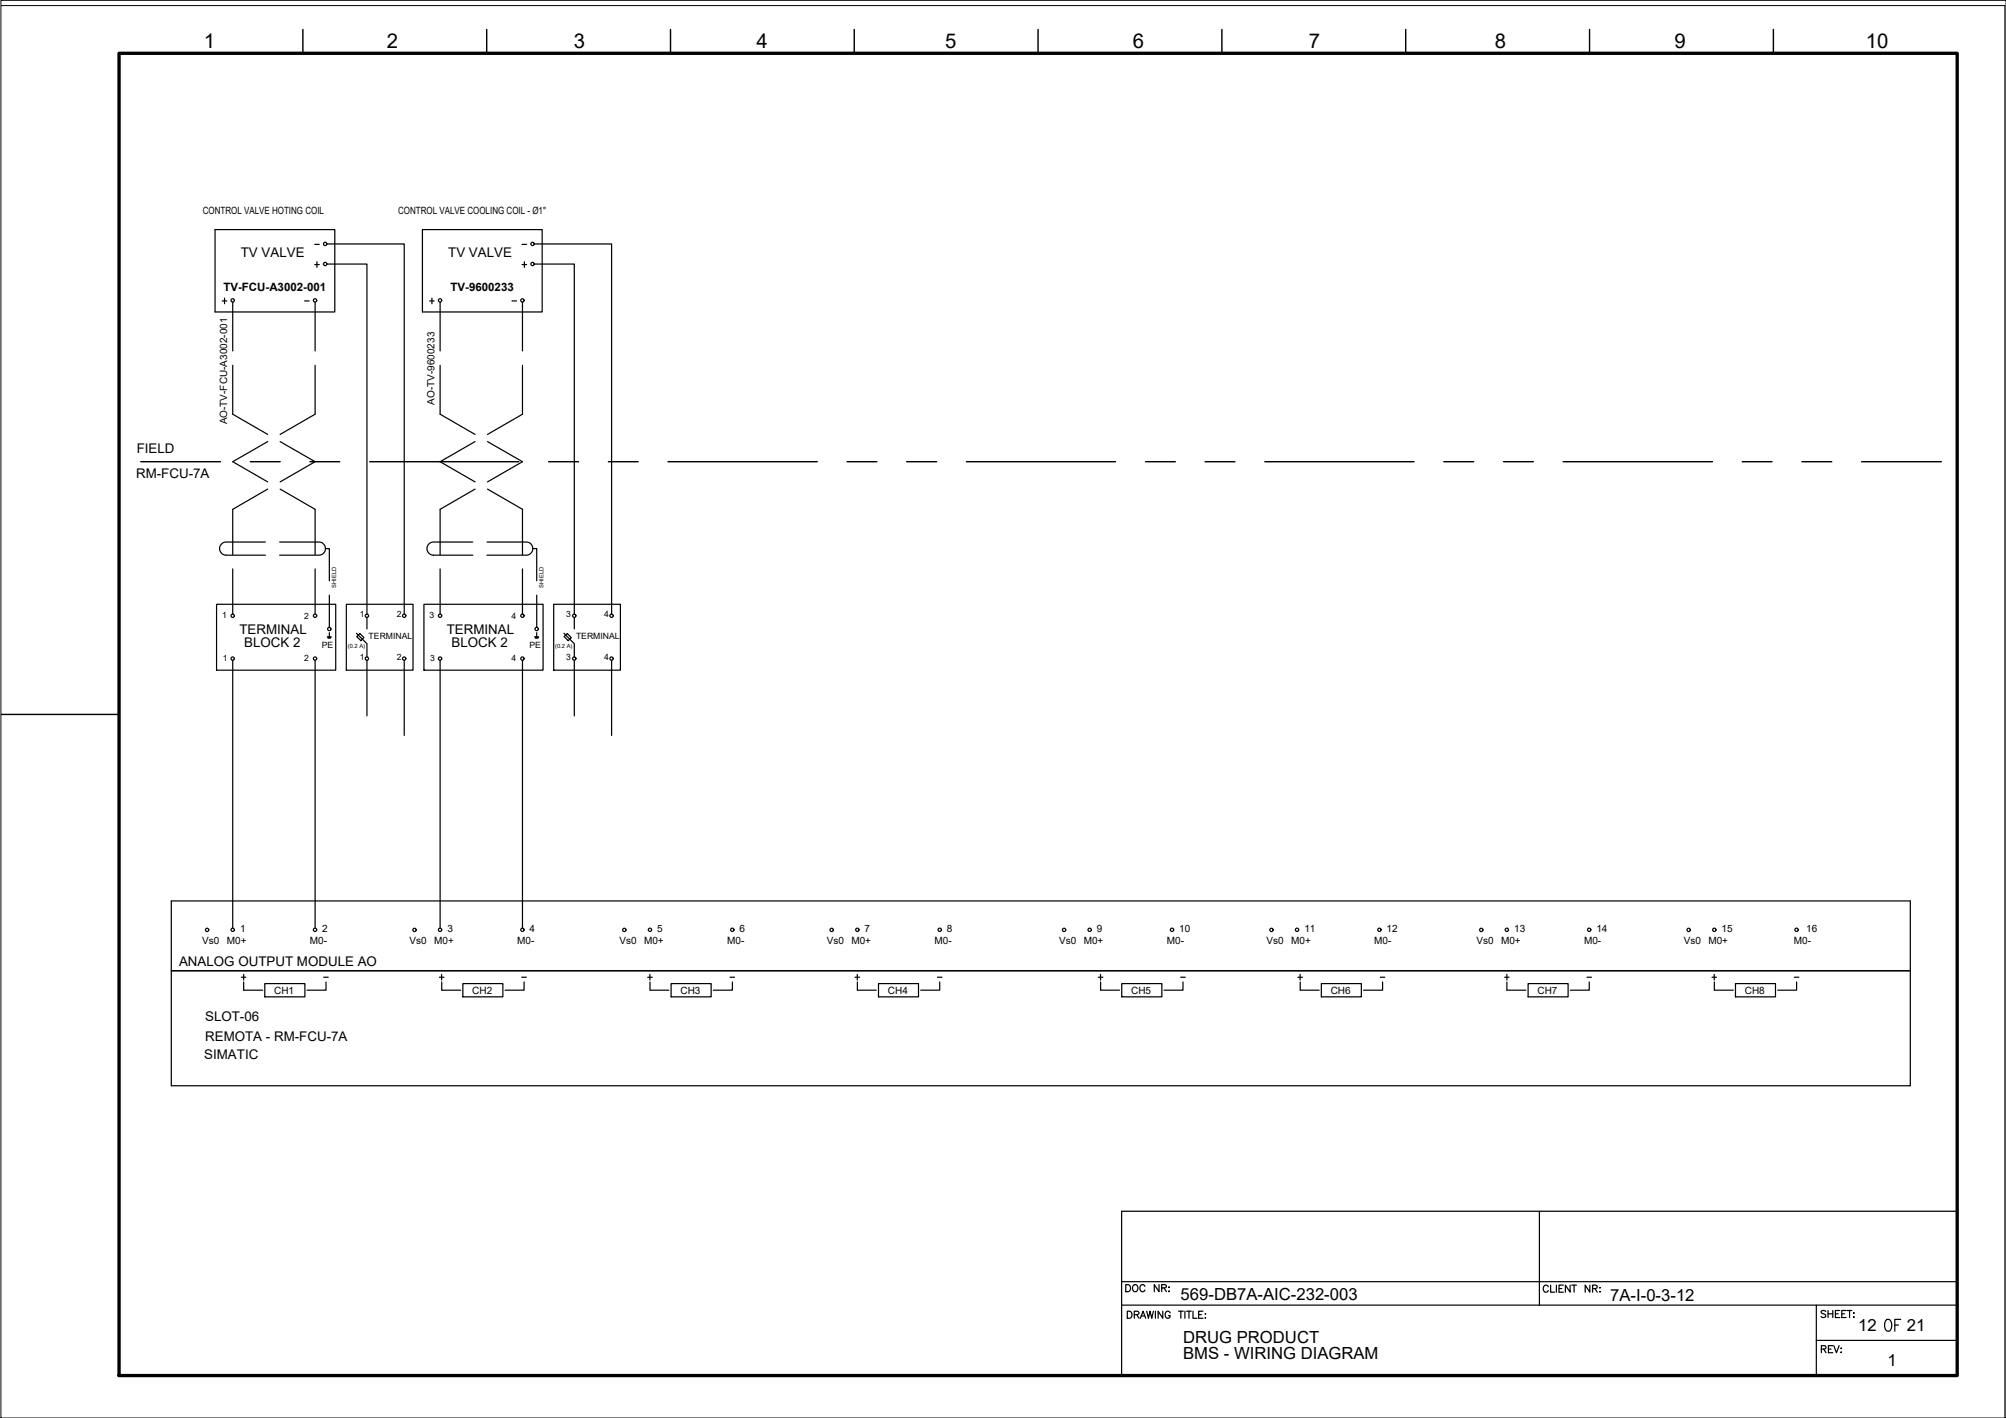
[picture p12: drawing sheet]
<svg xmlns="http://www.w3.org/2000/svg" width="420mm" height="297mm" viewBox="0 0 420 297" stroke-linecap="round" stroke-linejoin="round" font-family="sans-serif">
<!-- layer: G-TTLB-TTLB -->
<path d="M24.9 11.2h385v276.9h-385z" fill="none" stroke="#000" stroke-width=".7"/>
<!-- layer: G-TTLB-OTLN -->
<path d="M.2 1.2h419.7v295.8" fill="none" stroke="#000" stroke-width=".21"/>
<!-- layer: G-TTLB-INDX -->
<path d="M63.4 6.2v5M101.9 6.2v5M140.4 6.2v5M178.9 6.2v5M217.4 6.2v5M255.9 6.2v5M294.4 6.2v5M332.9 6.2v5M371.4 6.2v5M.2 149.7h24.7" fill="none" stroke="#000" stroke-width=".3"/>
<!-- layer: LGSP IA4$0$LG_PLOT -->
<path d="M322.4 253.7v19.7M234.9 268.5h175M234.9 273.4h175M380.4 273.4v14.7M234.9 288.1h175M380.4 280.8h29.5" fill="none" stroke="#000" stroke-width=".25"/>
<!-- layer: LG_PLOT -->
<g fill="none" stroke="#000" stroke-width=".25">
<path d="M409.9 253.7h-175v34.4M236.1 274.7h.5a.8 .8 0 0 1 .5 .7 .8 .8 0 0 1-.5 .7h-.5zM237.6 275.4l.8-.1 .2-.3-.4-.3h-.6v1.4M238.1 275.4l.5 .7M238.8 276.1l.6-1.4 .6 1.4M239.1 275.7h.7M240.2 274.7l.3 1.4 .4-1.4 .3 1.4 .4-1.4M242 274.7v1.4M243.5 274.7v1.4l-.9-1.4v1.4M245.1 275a.53 .53 0 0 0-.6-.3 .53 .53 0 0 0-.4 .5v.4a.52 .52 0 0 0 .5 .6 .52 .52 0 0 0 .5-.6h-.3M246.8 274.7h1M247.3 274.7v1.4"/>
<path d="M248.2 274.7v1.4M248.5 274.7h1M249 274.7v1.4M249.9 274.7v1.4h.8M251.1 275.4h.5M252 274.7h-.9v1.4h.9M252.4 275.2h.1zM252.4 276.1h.1zM324.3 269.6a.54 .54 0 0 0-.6-.4 .54 .54 0 0 0-.5 .6 .61 .61 0 0 0 .2 .8 .61 .61 0 0 0 .8-.1l.1-.2M324.8 269.2v1.5h.8M326 269.2v1.5M326.5 269.9h.6"/>
<path d="M327.4 269.2h-.9v1.5h.9M328.9 269.2v1.5l-1-1.5v1.5M329.2 269.2h1M329.7 269.2v1.5M333 269.2v1.5l-1-1.5v1.5M333.6 269.9l.8-.1 .1-.4-.9-.2v1.5M334.1 269.9l.4 .8M335 269.8h.2zM335.1 270.5v.2zM382.4 274.7l-.4-.2-.6 .2 .2 .4 .7 .3 .1 .4a.64 .64 0 0 1-1 0M382.9 274.5v1.5M382.9 275.2h1"/>
<path d="M383.9 274.5v1.5M384.4 275.2h.6M385.3 274.5h-.9v1.5h.9M385.8 275.2h.5M386.7 274.5h-.9v1.5h.9M386.9 274.5h1M387.4 274.5v1.5M388.2 275.1h.2zM388.2 275.9h.2z"/>
</g>
<!-- layer: I_LIMIT_LINE -->
<g fill="none" stroke="#000" stroke-width=".3">
<path d="M29.5 96.7h16.7M52.4 96.7h6.3M64.9 96.7h6.3M77.4 96.7h31.3M114.9 96.7h6.3M127.4 96.7h6.3M139.9 96.7h31.3M177.4 96.7h6.3M189.9 96.7h6.3M202.4 96.7h31.3M239.9 96.7h6.3M252.4 96.7h6.3"/>
<path d="M264.9 96.7h31.3M302.4 96.7h6.3M314.9 96.7h6.3M327.4 96.7h31.3M364.9 96.7h6.3M377.4 96.7h6.3M389.9 96.7h16.7"/>
</g>
<!-- layer: I_DATA -->
<g fill="none" stroke="#000" stroke-width=".25">
<path d="M45 48.1h25.1v17.2h-25.1zM88.5 48.1h25.1v17.2h-25.1zM90 63h.9M90.5 62.4v1.2M45.4 126.6h24.9v13.8h-24.9zM68.6 133.4h.8M68.6 133.5h.7M68.7 133.7h.5M69 132.5v.9M72.5 126.6h14v13.8h-14zM88.8 126.6h24.9v13.8h-24.9zM112 133.4h.8"/>
<path d="M112.1 133.5h.7M112.1 133.7h.6M112.4 132.5v.9M116 126.6h13.9v13.8h-13.9zM400.1 188.7h-364.2v38.7h364.2M35.9 203.4h364.2M50.5 204.7h1M51 205.7v1.7h4M51 204.1v1.2M55.5 206h8.4v2.8h-8.4zM68.3 205.7v1.7h-4M92.5 207.4h4"/>
<path d="M96.9 206h8.4v2.8h-8.4zM109.8 205.7v1.7h-4M136.1 207.4h4M140.6 206h8.3v2.8h-8.3zM153.4 205.7v1.7h-4M179.6 207.4h3.9M184 206h8.4v2.8h-8.4zM196.8 205.7v1.7h-4M230 204.7h1M230.5 204.1v1.2M230.5 205.7v1.7h4M235 206h8.4v2.8h-8.4z"/>
<path d="M247.8 205.7v1.7h-4M272.3 207.4h4M276.8 206h8.3v2.8h-8.3zM289.6 205.7v1.7h-4M315.2 204.7h.9M315.6 205.7v1.7h4M315.6 204.1v1.2M320.1 206h8.3v2.8h-8.3zM332.9 205.7v1.7h-4M359.1 207.4h3.9M363.5 206h8.4v2.8h-8.4zM376.3 205.7v1.7h-4"/>
<circle cx="92.2" cy="62.9" r=".35"/>
<circle cx="48.7" cy="138" r=".35"/>
<circle cx="48.7" cy="129" r=".35"/>
<circle cx="66" cy="129" r=".35"/>
<circle cx="66" cy="138" r=".35"/>
<circle cx="69" cy="131.8" r=".35"/>
<circle cx="76.8" cy="129" r=".35"/>
<circle cx="76.8" cy="138" r=".35"/>
<circle cx="84.7" cy="129" r=".35"/>
<circle cx="84.7" cy="138" r=".35"/>
<circle cx="92.2" cy="138" r=".35"/>
<circle cx="92.2" cy="129" r=".35"/>
<circle cx="109.4" cy="129" r=".35"/>
<circle cx="109.4" cy="138" r=".35"/>
<circle cx="112.4" cy="131.8" r=".35"/>
<circle cx="120.3" cy="138" r=".35"/>
<circle cx="120.3" cy="129" r=".35"/>
<circle cx="128.1" cy="129" r=".35"/>
<circle cx="128.1" cy="138" r=".35"/>
<circle cx="43.4" cy="194.8" r=".35"/>
<circle cx="48.7" cy="194.8" r=".35"/>
<circle cx="66" cy="194.8" r=".35"/>
<circle cx="86.8" cy="194.8" r=".35"/>
<circle cx="92.2" cy="194.8" r=".35"/>
<circle cx="109.4" cy="194.8" r=".35"/>
<circle cx="130.8" cy="194.8" r=".35"/>
<circle cx="136.1" cy="194.8" r=".35"/>
<circle cx="153.4" cy="194.8" r=".35"/>
<circle cx="174.2" cy="194.8" r=".35"/>
<circle cx="179.6" cy="194.8" r=".35"/>
<circle cx="196.8" cy="194.8" r=".35"/>
<circle cx="222.9" cy="194.8" r=".35"/>
<circle cx="228.2" cy="194.8" r=".35"/>
<circle cx="245.5" cy="194.8" r=".35"/>
<circle cx="266.3" cy="194.8" r=".35"/>
<circle cx="271.7" cy="194.8" r=".35"/>
<circle cx="288.9" cy="194.8" r=".35"/>
<circle cx="310.3" cy="194.8" r=".35"/>
<circle cx="315.6" cy="194.8" r=".35"/>
<circle cx="332.9" cy="194.8" r=".35"/>
<circle cx="353.7" cy="194.8" r=".35"/>
<circle cx="359.1" cy="194.8" r=".35"/>
<circle cx="376.3" cy="194.8" r=".35"/>
</g>
<!-- layer: 0 -->
<path d="M68.5 55.3h8.4v73.4M68.5 51.1h16.2v77.6M111.9 55.3h8.4v73.4M111.9 51.1h16.2v77.6M76.9 138.3v11.7M84.7 138.3v15.8M120.3 138.3v11.7M128.1 138.3v15.8M400.1 188.7v38.7" fill="none" stroke="#000" stroke-width=".25"/>
<!-- layer: EI-CTRL -->
<path d="M74.7 132.7l2.2 2.1v2.8M74.7 133.4l.7-.7 .8 .9-.6 .6zM76.9 129.3v2.4M118.1 132.7l2.2 2.1v2.8M118.2 133.4l.6-.7 .9 .9-.7 .6zM120.3 129.3v2.4" fill="none" stroke="#000" stroke-width=".25"/>
<!-- layer: I_TABS -->
<g fill="none" stroke="#000" stroke-width=".25">
<path d="M48.7 63.3v10.2M48.7 76.5v10.3l7.4 4.2M66 63.3v10.2M66 76.5v10.3l-7.3 4.2M92.2 63.3v10.2M92.2 76.5v10.3l7.3 4.2M109.4 63.3v10.2M109.4 76.5v10.3l-7.3 4.2M56.1 92.5l-7.4 4.2 7.4 4.3M58.7 92.5l7.3 4.2-7.3 4.3M99.5 92.5l-7.3 4.2 7.3 4.3M102.1 92.5l7.3 4.2-7.3 4.3"/>
<path d="M48.7 119.2v9.5M55.6 113.5h-8.2a1.38 1.38 0 0 0-1.4 1.4 1.38 1.38 0 0 0 1.4 1.4h8.2M56.1 102.5l-7.4 4.2v9.5M58.6 113.5h8.2a1.38 1.38 0 0 1 1.4 1.4 1.38 1.38 0 0 1-1.4 1.4h-8.2M58.7 102.5l7.3 4.2v9.5M66 119.2v9.5M68.2 114.9h.8v6.8M92.2 119.2v9.5M99 113.5h-8.2a1.38 1.38 0 0 0-1.4 1.4 1.38 1.38 0 0 0 1.4 1.4h8.2M99.5 102.5l-7.3 4.2v9.5M102 113.5h8.2a1.38 1.38 0 0 1 1.4 1.4 1.38 1.38 0 0 1-1.4 1.4h-8.2M102.1 102.5l7.3 4.2v9.5"/>
<path d="M109.4 119.2v9.5M111.6 114.9h.8v6.8M48.7 138.3v56.1M66 138.3v56.1M69 124.7v6.7M92.2 138.3v56.1M109.4 138.3v56.1M112.4 124.7v6.7"/>
</g>
<!-- layer: 0 -->
<path d="M.2 .1h420v296.9h-420z" fill="none" stroke="#000" stroke-width=".21"/>
<text font-size="5.7" x="393.7" y="280.1">OF</text>
<g font-size="4.4">
<text x="234.9" y="271.6">DOC NR:</text>
<text x="380.6" y="284.7">REV:</text>
</g>
<g font-size="4.3">
<text x="42.7" y="10.1">1</text>
<text x="81" y="10.1">2</text>
<text x="120.2" y="10.1">3</text>
<text x="158.5" y="10.1">4</text>
<text x="198" y="10.1">5</text>
<text x="237.3" y="10.1">6</text>
<text x="274.2" y="10.1">7</text>
<text x="313.1" y="10.1">8</text>
<text x="350.7" y="10.1">9</text>
<text x="390.8" y="10.1">10</text>
</g>
<g font-size="4">
<text x="64.9" y="57.1">+</text>
<text x="108.3" y="57.1">+</text>
<text x="45.5" y="64.9">+</text>
<text x="91" y="206.4">+</text>
<text x="134.8" y="206.4">+</text>
<text x="178.2" y="206.4">+</text>
<text x="270.9" y="206.4">+</text>
<text x="357.7" y="206.4">+</text>
</g>
<g font-size="3.5">
<text x="247.3" y="272.4">569-DB7A-AIC-232-003</text>
<text x="337.3" y="272.5">7A-I-0-3-12</text>
<text x="247.8" y="281.2">DRUG PRODUCT</text>
<text x="389.2" y="278.8">12</text>
<text x="399.4" y="278.8">21</text>
<text x="247.8" y="284.8">BMS - WIRING DIAGRAM</text>
<text x="395.4" y="286.1">1</text>
</g>
<g font-size="2.8">
<text x="50.4" y="53.9">TV VALVE</text>
<text x="93.9" y="53.9">TV VALVE</text>
<text x="28.6" y="95">FIELD</text>
<text x="28.5" y="100.1">RM-FCU-7A</text>
<text x="50.1" y="132.7">TERMINAL</text>
<text x="51.1" y="135.6">BLOCK 2</text>
<text x="93.6" y="132.7">TERMINAL</text>
<text x="94.6" y="135.6">BLOCK 2</text>
<text x="37.5" y="202.4">ANALOG OUTPUT MODULE AO</text>
<text x="43" y="213.8">SLOT-06</text>
<text x="42.8" y="221.9">SIMATIC</text>
<text x="43" y="218">REMOTA - RM-FCU-7A</text>
</g>
<g font-size="2.6">
<text x="64.9" y="52.6">-</text>
<text x="108.3" y="52.6">-</text>
<text x="62.8" y="64.2">-</text>
<text x="106.2" y="64.2">-</text>
<text x="67" y="206">-</text>
<text x="108.3" y="206">-</text>
<text x="152" y="206">-</text>
<text x="195.4" y="206">-</text>
<text x="246.2" y="206">-</text>
<text x="288.2" y="206">-</text>
<text x="331.6" y="206">-</text>
<text x="375" y="206">-</text>
</g>
<g font-size="2.4">
<text x="46.8" y="60.9">TV-FCU-A3002-001</text>
<text x="94.4" y="60.9">TV-9600233</text>
</g>
<g font-size="2.1">
<text x="42.5" y="44.8">CONTROL VALVE HOTING COIL</text>
<text x="83.4" y="44.8">CONTROL VALVE COOLING COIL - Ø1&quot;</text>
<text x="47.6" y="88.9" transform="rotate(-90 47.6 88.9)">AO-TV-FCU-A3002-001</text>
<text x="91" y="84.8" transform="rotate(-90 91 84.8)">AO-TV-9600233</text>
<text x="42.4" y="197.8">Vs0</text>
<text x="47.5" y="197.8">M0+</text>
<text x="50.3" y="195.2">1</text>
<text x="64.9" y="197.8">M0-</text>
<text x="67.5" y="195.2">2</text>
<text x="85.8" y="197.8">Vs0</text>
<text x="91" y="197.8">M0+</text>
<text x="93.7" y="195.2">3</text>
<text x="108.4" y="197.8">M0-</text>
<text x="110.9" y="195.2">4</text>
<text x="129.7" y="197.8">Vs0</text>
<text x="134.9" y="197.8">M0+</text>
<text x="137.6" y="195.2">5</text>
<text x="152.3" y="197.8">M0-</text>
<text x="154.9" y="195.2">6</text>
<text x="173.2" y="197.8">Vs0</text>
<text x="178.3" y="197.8">M0+</text>
<text x="181.1" y="195.2">7</text>
<text x="195.7" y="197.8">M0-</text>
<text x="198.3" y="195.2">8</text>
<text x="221.8" y="197.8">Vs0</text>
<text x="227" y="197.8">M0+</text>
<text x="229.8" y="195.2">9</text>
<text x="244.4" y="197.8">M0-</text>
<text x="247" y="195.2">10</text>
<text x="265.3" y="197.8">Vs0</text>
<text x="270.4" y="197.8">M0+</text>
<text x="273.2" y="195.2">11</text>
<text x="287.8" y="197.8">M0-</text>
<text x="290.4" y="195.2">12</text>
<text x="309.2" y="197.8">Vs0</text>
<text x="314.4" y="197.8">M0+</text>
<text x="317.1" y="195.2">13</text>
<text x="331.8" y="197.8">M0-</text>
<text x="334.4" y="195.2">14</text>
<text x="352.7" y="197.8">Vs0</text>
<text x="357.8" y="197.8">M0+</text>
<text x="360.6" y="195.2">15</text>
<text x="375.7" y="197.8">M0-</text>
<text x="378.3" y="195.2">16</text>
<text x="57.4" y="208.2">CH1</text>
<text x="98.9" y="208.2">CH2</text>
<text x="142.5" y="208.2">CH3</text>
<text x="186" y="208.2">CH4</text>
<text x="236.9" y="208.2">CH5</text>
<text x="278.7" y="208.2">CH6</text>
<text x="322" y="208.2">CH7</text>
<text x="365.5" y="208.2">CH8</text>
</g>
<g font-size="1.8">
<text x="46.5" y="129.5">1</text>
<text x="63.7" y="129.6">2</text>
<text x="75.4" y="129.3">1</text>
<text x="83.1" y="129.3">2</text>
<text x="90" y="129.5">3</text>
<text x="107.1" y="129.6">4</text>
<text x="118.6" y="129.3">3</text>
<text x="126.5" y="129.3">4</text>
<text x="67.4" y="135.7">PE</text>
<text x="77.2" y="133.9">TERMINAL</text>
<text x="110.9" y="135.7">PE</text>
<text x="120.6" y="133.9">TERMINAL</text>
<text x="46.7" y="138.4">1</text>
<text x="63.7" y="138.5">2</text>
<text x="75.4" y="138.3">1</text>
<text x="83.1" y="138.3">2</text>
<text x="90.1" y="138.4">3</text>
<text x="107.1" y="138.5">4</text>
<text x="118.6" y="138.3">3</text>
<text x="126.5" y="138.3">4</text>
</g>
<g font-size="1.2">
<text x="70.4" y="123.1" transform="rotate(-90 70.4 123.1)">SHIELD</text>
<text x="113.9" y="123.1" transform="rotate(-90 113.9 123.1)">SHIELD</text>
<text x="72.9" y="135.7">(0.2 A)</text>
<text x="116.3" y="135.7">(0.2 A)</text>
</g>
</svg>
